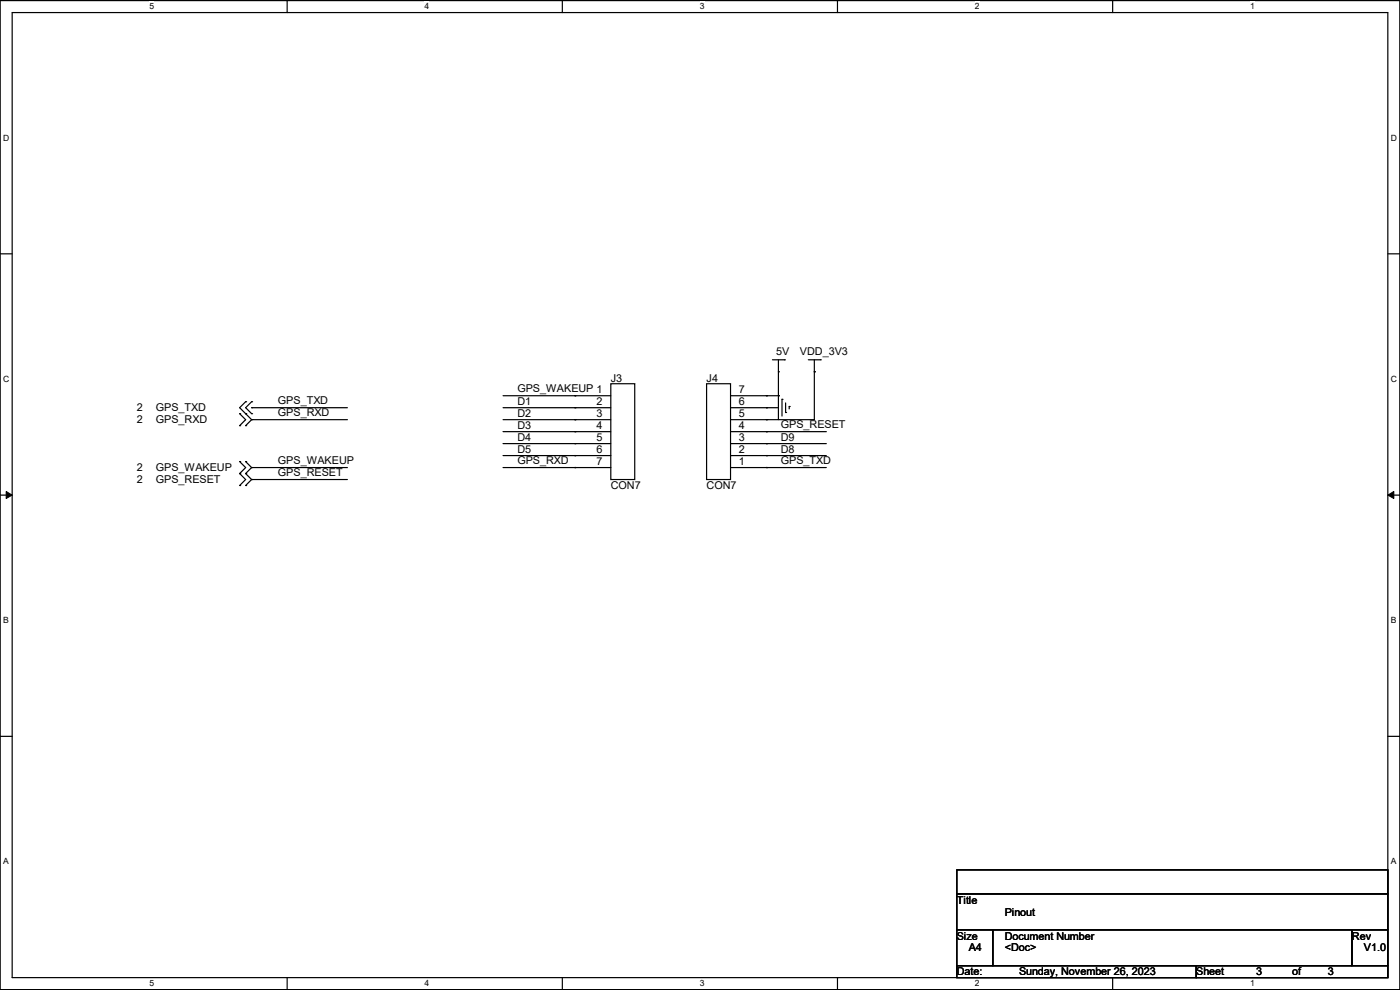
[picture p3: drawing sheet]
<svg xmlns="http://www.w3.org/2000/svg" width="297mm" height="210mm" viewBox="0 0 297 210" stroke-linecap="round" stroke-linejoin="round" font-family="sans-serif">
<path d="M0 .1h297v209.8h-297zM2.6 2.7h291.8v204.7h-291.8z" fill="none" stroke="#000" stroke-width=".25"/>
<g fill="#fff">
<path d="M31.7 .4h1v2h-1z"/>
<path d="M31.7 207.6h1v2h-1z"/>
</g>
<path d="M60.9 .1v2.6M60.9 207.4v2.5" fill="none" stroke="#000" stroke-width=".25"/>
<g fill="#fff">
<path d="M90.1 .4h1v2h-1z"/>
<path d="M90.1 207.6h1v2h-1z"/>
</g>
<path d="M119.3 .1v2.6M119.3 207.4v2.5" fill="none" stroke="#000" stroke-width=".25"/>
<g fill="#fff">
<path d="M148.5 .4h.9v2h-.9z"/>
<path d="M148.5 207.6h.9v2h-.9z"/>
</g>
<path d="M177.7 .1v2.6M177.7 207.4v2.5" fill="none" stroke="#000" stroke-width=".25"/>
<g fill="#fff">
<path d="M206.8 .4h1v2h-1z"/>
<path d="M206.8 207.6h1v2h-1z"/>
</g>
<path d="M236.1 .1v2.6M236.1 207.4v2.5" fill="none" stroke="#000" stroke-width=".25"/>
<g fill="#fff">
<path d="M265.2 .4h1v2h-1z"/>
<path d="M265.2 207.6h1v2h-1z"/>
<path d="M.7 28.2h1.2v2h-1.2z"/>
<path d="M295.1 28.2h1.2v2h-1.2z"/>
<path d="M.7 79.4h1.2v2h-1.2z"/>
<path d="M295.1 79.4h1.2v2h-1.2z"/>
</g>
<path d="M0 53.8h2.6M294.4 53.8h2.6" fill="none" stroke="#000" stroke-width=".25"/>
<g fill="#fff">
<path d="M.7 130.6h1.2v2h-1.2z"/>
<path d="M295.1 130.6h1.1v2h-1.1z"/>
</g>
<path d="M0 105h2.6M294.4 105h2.6" fill="none" stroke="#000" stroke-width=".25"/>
<path d="M1.3 104.3l1.3 .7-1.3 .7zM294.4 105l1.3-.7v1.4z" fill="#000" stroke="#000" stroke-width=".21"/>
<g fill="#fff">
<path d="M.7 181.8h1.2v2h-1.2z"/>
<path d="M295.1 181.8h1.1v2h-1.1z"/>
</g>
<g fill="none" stroke="#000" stroke-width=".25">
<path d="M163.9 76.3h2.5M165.1 78.9h.1M165.1 76.3v12.7M166.4 76.3h.1M171.5 76.3h2.5M172.8 78.9h.1M172.8 76.3v12.7h-17.8M174 76.3h.1M50.8 90.3h.1M50.8 87.8h.1M50.8 97.9h.1M50.8 87.8l1.3 1.2-1.3 1.3"/>
<path d="M50.8 97.9l1.3 1.3-1.3 1.3M52.1 87.8h.1M52.1 90.3h.1M52.1 85.2h.1M52.1 97.9h.1M52.1 85.2l-1.3 1.3 2.6 2.5M52.1 97.9l1.3 1.3M53.4 85.2h.1M53.4 87.8h.1M53.4 86.5h.1M53.4 89h.1M53.4 99.2h.1"/>
<path d="M53.4 89l-1.3 1.3M53.4 85.2l-1.3 1.3 1.3 1.3M53.4 99.2l-1.3 1.3M53.4 99.2h20.3M53.4 89h20.3M53.4 86.5h20.3M106.7 99.2h22.9M106.7 96.6h22.9M106.7 94.1h22.9M106.7 91.6h22.9M106.7 89h22.9M106.7 86.5h22.9"/>
<path d="M106.7 83.9h22.9M122 83.9h.1M122 86.5h.1M122 89h.1M122 91.6h.1M122 94.1h.1M122 96.6h.1M122 99.2h.1M129.6 81.4h5.1v20.3h-5.1zM149.9 81.4h5.1v20.3h-5.1zM155 99.2h20.3M155 96.6h20.3"/>
<path d="M155 94.1h20.3M155 91.6h20.3M155 86.5h10.1M155 83.9h10.1M162.6 99.2h.1M162.6 96.6h.1M162.6 94.1h.1M162.6 91.6h.1M162.6 89h.1M162.6 86.5h.1M162.6 83.9h.1M165.1 83.9h.1"/>
<path d="M165.9 84.7h.1M165.9 84.7v3.6M166.7 87.5h.1M166.7 85.5v2M167.4 86.2h.1M167.4 86.2v.5M50.8 103h.1M50.8 100.5h.1M50.8 100.5l1.3 1.2-1.3 1.3M52.1 100.5h.1M52.1 103h.1M52.1 100.5l1.3 1.2"/>
<path d="M53.4 101.7h.1M53.4 101.7l-1.3 1.3M53.4 101.7h20.3M0 156.2h2.6M294.4 156.2h2.6M203 184.5h91.4v5.1h-91.4zM203 189.6h91.4v7.6h-91.4zM203 197.2h7.6v7.7h-7.6zM210.6 197.2h76.2v7.7h-76.2zM286.8 197.2h7.6v7.7h-7.6zM203 204.9h50.8v2.5h-50.8zM253.8 204.9h40.6v2.5h-40.6z"/>
</g>
<g font-size="2.3">
<text x="164.6" y="75.4">5V</text>
<text x="169.7" y="75.4">VDD_3V3</text>
<text x="109.8" y="83.2">GPS_WAKEUP 1</text>
<text x="129.6" y="80.9">J3</text>
<text x="149.9" y="80.9">J4</text>
<text x="156.8" y="83.4">7</text>
<text x="29" y="89.8">2</text>
<text x="29" y="87.3">2</text>
<text x="33.1" y="89.8">GPS_RXD</text>
<text x="33.1" y="87.3">GPS_TXD</text>
<text x="59" y="85.8">GPS_TXD</text>
<text x="59" y="88.3">GPS_RXD</text>
<text x="109.8" y="86">D1</text>
<text x="109.8" y="88.5">D2</text>
<text x="126.5" y="85.9">2</text>
<text x="126.5" y="88.5">3</text>
<text x="156.8" y="88.5">5</text>
<text x="156.8" y="85.9">6</text>
<text x="109.8" y="91.1">D3</text>
<text x="109.8" y="93.6">D4</text>
<text x="126.5" y="91">4</text>
<text x="126.5" y="93.6">5</text>
<text x="156.8" y="93.6">3</text>
<text x="156.8" y="91">4</text>
<text x="165.7" y="93.6">D9</text>
<text x="165.7" y="90.8">GPS_RESET</text>
<text x="29" y="100">2</text>
<text x="33.1" y="100">GPS_WAKEUP</text>
<text x="59" y="101">GPS_RESET</text>
<text x="59" y="98.5">GPS_WAKEUP</text>
<text x="109.8" y="96.1">D5</text>
<text x="109.8" y="98.5">GPS_RXD</text>
<text x="126.5" y="96.1">6</text>
<text x="126.5" y="98.6">7</text>
<text x="156.8" y="98.6">1</text>
<text x="156.8" y="96.1">2</text>
<text x="165.7" y="98.5">GPS_TXD</text>
<text x="165.7" y="96.1">D8</text>
<text x="29" y="102.5">2</text>
<text x="33.1" y="102.5">GPS_RESET</text>
<text x="129.6" y="103.8">CON7</text>
<text x="149.9" y="103.8">CON7</text>
<text x="203" y="191.7">Title</text>
<text x="213.2" y="194.2">Pinout</text>
<text x="203" y="199.3">Size</text>
<text x="205.5" y="201.8">A4</text>
<text x="213.1" y="199.3">Document Number</text>
<text x="213.2" y="201.8">&lt;Doc&gt;</text>
<text x="286.8" y="199.3">Rev</text>
<text x="289.4" y="201.8">V1.0</text>
<text x="203" y="206.9">Date:</text>
<text x="216.2" y="206.9">Sunday, November 26, 2023</text>
<text x="253.8" y="206.9">Sheet</text>
<text x="266.5" y="206.9">3</text>
<text x="274.1" y="206.9">of</text>
<text x="281.7" y="206.9">3</text>
</g>
<g font-size="1.8">
<text x="31.7" y="2">5</text>
<text x="90.1" y="2">4</text>
<text x="148.5" y="2">3</text>
<text x="206.8" y="2">2</text>
<text x="265.2" y="2">1</text>
<text x=".7" y="29.8">D</text>
<text x="295.1" y="29.8">D</text>
<text x=".7" y="81">C</text>
<text x="295.1" y="81">C</text>
<text x=".7" y="132.2">B</text>
<text x="295.1" y="132.2">B</text>
<text x=".7" y="183.4">A</text>
<text x="295.1" y="183.4">A</text>
<text x="31.7" y="209.3">5</text>
<text x="90.1" y="209.3">4</text>
<text x="148.5" y="209.3">3</text>
<text x="206.8" y="209.3">2</text>
<text x="265.2" y="209.3">1</text>
</g>
</svg>
